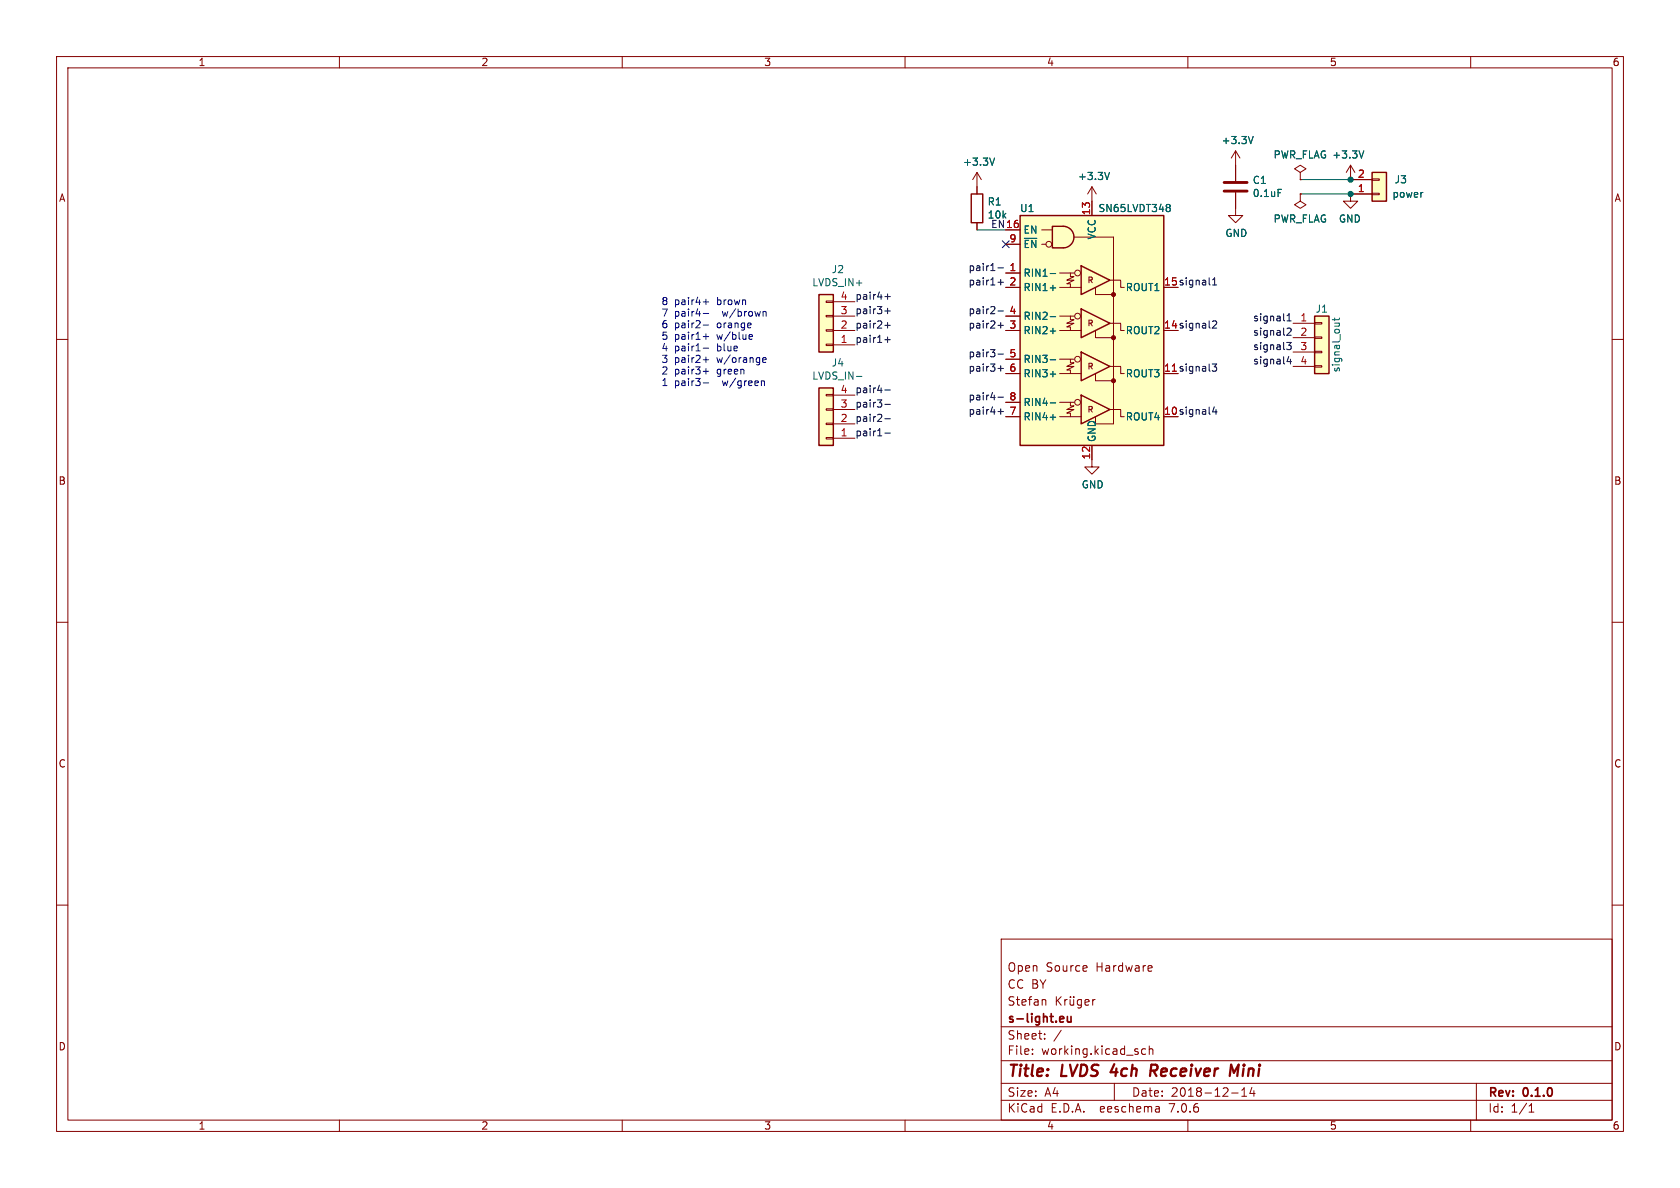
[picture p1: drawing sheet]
(kicad_sch (version 20230121) (generator eeschema)

 (paper "A4")

 (title_block
  (title "LVDS 4ch Receiver Mini")
  (date "2018-12-14")
  (rev "0.1.0")
  (company "s-light.eu")
  (comment 1 "Stefan Krüger")
  (comment 2 "CC BY")
  (comment 3 "Open Source Hardware"))

 (lib_symbols
  (symbol "Connector_Generic:Conn_01x02" (pin_names (offset 1.016) hide) (in_bom yes) (on_board yes)
   (property "Reference" "J" (at 0 2.54 0) (effects (font (size 1.27 1.27))))
   (property "Value" "Conn_01x02" (at 0 -5.08 0) (effects (font (size 1.27 1.27))))
   (property "Footprint" "" (at 0 0 0) (effects (font (size 1.27 1.27)) hide))
   (property "Datasheet" "~" (at 0 0 0) (effects (font (size 1.27 1.27)) hide))
   (symbol "Conn_01x02_1_1"
    (rectangle (start -1.27 -2.413) (end 0 -2.667) (stroke (width 0.1524) (type default)) (fill (type none)))
    (rectangle (start -1.27 0.127) (end 0 -0.127) (stroke (width 0.1524) (type default)) (fill (type none)))
    (rectangle (start -1.27 1.27) (end 1.27 -3.81) (stroke (width 0.254) (type default)) (fill (type background)))
    (pin passive line (at -5.08 0 0) (length 3.81) (name "Pin_1" (effects (font (size 1.27 1.27)))) (number "1" (effects (font (size 1.27 1.27)))))
    (pin passive line (at -5.08 -2.54 0) (length 3.81) (name "Pin_2" (effects (font (size 1.27 1.27)))) (number "2" (effects (font (size 1.27 1.27)))))))
  (symbol "Connector_Generic:Conn_01x04" (pin_names (offset 1.016) hide) (in_bom yes) (on_board yes)
   (property "Reference" "J" (at 0 5.08 0) (effects (font (size 1.27 1.27))))
   (property "Value" "Conn_01x04" (at 0 -7.62 0) (effects (font (size 1.27 1.27))))
   (property "Footprint" "" (at 0 0 0) (effects (font (size 1.27 1.27)) hide))
   (property "Datasheet" "~" (at 0 0 0) (effects (font (size 1.27 1.27)) hide))
   (symbol "Conn_01x04_1_1"
    (rectangle (start -1.27 -4.953) (end 0 -5.207) (stroke (width 0.1524) (type default)) (fill (type none)))
    (rectangle (start -1.27 -2.413) (end 0 -2.667) (stroke (width 0.1524) (type default)) (fill (type none)))
    (rectangle (start -1.27 0.127) (end 0 -0.127) (stroke (width 0.1524) (type default)) (fill (type none)))
    (rectangle (start -1.27 2.667) (end 0 2.413) (stroke (width 0.1524) (type default)) (fill (type none)))
    (rectangle (start -1.27 3.81) (end 1.27 -6.35) (stroke (width 0.254) (type default)) (fill (type background)))
    (pin passive line (at -5.08 2.54 0) (length 3.81) (name "Pin_1" (effects (font (size 1.27 1.27)))) (number "1" (effects (font (size 1.27 1.27)))))
    (pin passive line (at -5.08 0 0) (length 3.81) (name "Pin_2" (effects (font (size 1.27 1.27)))) (number "2" (effects (font (size 1.27 1.27)))))
    (pin passive line (at -5.08 -2.54 0) (length 3.81) (name "Pin_3" (effects (font (size 1.27 1.27)))) (number "3" (effects (font (size 1.27 1.27)))))
    (pin passive line (at -5.08 -5.08 0) (length 3.81) (name "Pin_4" (effects (font (size 1.27 1.27)))) (number "4" (effects (font (size 1.27 1.27)))))))
  (symbol "Device:C" (pin_numbers hide) (pin_names (offset 0.254)) (in_bom yes) (on_board yes)
   (property "Reference" "C" (at 0.635 2.54 0) (effects (font (size 1.27 1.27)) (justify left)))
   (property "Value" "C" (at 0.635 -2.54 0) (effects (font (size 1.27 1.27)) (justify left)))
   (property "Footprint" "" (at 0.9652 -3.81 0) (effects (font (size 1.27 1.27)) hide))
   (property "Datasheet" "~" (at 0 0 0) (effects (font (size 1.27 1.27)) hide))
   (symbol "C_0_1"
    (polyline (pts (xy -2.032 -0.762) (xy 2.032 -0.762)) (stroke (width 0.508) (type default)) (fill (type none)))
    (polyline (pts (xy -2.032 0.762) (xy 2.032 0.762)) (stroke (width 0.508) (type default)) (fill (type none))))
   (symbol "C_1_1"
    (pin passive line (at 0 3.81 270) (length 2.794) (name "~" (effects (font (size 1.27 1.27)))) (number "1" (effects (font (size 1.27 1.27)))))
    (pin passive line (at 0 -3.81 90) (length 2.794) (name "~" (effects (font (size 1.27 1.27)))) (number "2" (effects (font (size 1.27 1.27)))))))
  (symbol "Device:R" (pin_numbers hide) (pin_names (offset 0)) (in_bom yes) (on_board yes)
   (property "Reference" "R" (at 2.032 0 90) (effects (font (size 1.27 1.27))))
   (property "Value" "R" (at 0 0 90) (effects (font (size 1.27 1.27))))
   (property "Footprint" "" (at -1.778 0 90) (effects (font (size 1.27 1.27)) hide))
   (property "Datasheet" "~" (at 0 0 0) (effects (font (size 1.27 1.27)) hide))
   (symbol "R_0_1"
    (rectangle (start -1.016 -2.54) (end 1.016 2.54) (stroke (width 0.254) (type default)) (fill (type none))))
   (symbol "R_1_1"
    (pin passive line (at 0 3.81 270) (length 1.27) (name "~" (effects (font (size 1.27 1.27)))) (number "1" (effects (font (size 1.27 1.27)))))
    (pin passive line (at 0 -3.81 90) (length 1.27) (name "~" (effects (font (size 1.27 1.27)))) (number "2" (effects (font (size 1.27 1.27)))))))
  (symbol "power:GND" (power) (pin_names (offset 0)) (in_bom yes) (on_board yes)
   (property "Reference" "#PWR" (at 0 -6.35 0) (effects (font (size 1.27 1.27)) hide))
   (property "Value" "GND" (at 0 -3.81 0) (effects (font (size 1.27 1.27))))
   (property "Footprint" "" (at 0 0 0) (effects (font (size 1.27 1.27)) hide))
   (property "Datasheet" "" (at 0 0 0) (effects (font (size 1.27 1.27)) hide))
   (symbol "GND_0_1"
    (polyline (pts (xy 0 0) (xy 0 -1.27) (xy 1.27 -1.27) (xy 0 -2.54) (xy -1.27 -1.27) (xy 0 -1.27)) (stroke (width 0) (type default)) (fill (type none))))
   (symbol "GND_1_1"
    (pin power_in line (at 0 0 270) (length 0) hide (name "GND" (effects (font (size 1.27 1.27)))) (number "1" (effects (font (size 1.27 1.27)))))))
  (symbol "power:PWR_FLAG" (power) (pin_numbers hide) (pin_names (offset 0) hide) (in_bom yes) (on_board yes)
   (property "Reference" "#FLG" (at 0 1.905 0) (effects (font (size 1.27 1.27)) hide))
   (property "Value" "PWR_FLAG" (at 0 3.81 0) (effects (font (size 1.27 1.27))))
   (property "Footprint" "" (at 0 0 0) (effects (font (size 1.27 1.27)) hide))
   (property "Datasheet" "~" (at 0 0 0) (effects (font (size 1.27 1.27)) hide))
   (symbol "PWR_FLAG_0_0"
    (pin power_out line (at 0 0 90) (length 0) (name "pwr" (effects (font (size 1.27 1.27)))) (number "1" (effects (font (size 1.27 1.27))))))
   (symbol "PWR_FLAG_0_1"
    (polyline (pts (xy 0 0) (xy 0 1.27) (xy -1.016 1.905) (xy 0 2.54) (xy 1.016 1.905) (xy 0 1.27)) (stroke (width 0) (type default)) (fill (type none)))))
  (symbol "receiver_mini-rescue:+3.3V-power" (power) (pin_names (offset 0)) (in_bom yes) (on_board yes)
   (property "Reference" "#PWR" (at 0 -3.81 0) (effects (font (size 1.27 1.27)) hide))
   (property "Value" "+3.3V-power" (at 0 3.556 0) (effects (font (size 1.27 1.27))))
   (property "Footprint" "" (at 0 0 0) (effects (font (size 1.27 1.27)) hide))
   (property "Datasheet" "" (at 0 0 0) (effects (font (size 1.27 1.27)) hide))
   (symbol "+3.3V-power_0_1"
    (polyline (pts (xy -0.762 1.27) (xy 0 2.54)) (stroke (width 0) (type solid)) (fill (type none)))
    (polyline (pts (xy 0 0) (xy 0 2.54)) (stroke (width 0) (type solid)) (fill (type none)))
    (polyline (pts (xy 0 2.54) (xy 0.762 1.27)) (stroke (width 0) (type solid)) (fill (type none))))
   (symbol "+3.3V-power_1_1"
    (pin power_in line (at 0 0 90) (length 0) hide (name "+3V3" (effects (font (size 1.27 1.27)))) (number "1" (effects (font (size 1.27 1.27)))))))
  (symbol "receiver_mini-rescue:SN65LVDT348-Interface" (in_bom yes) (on_board yes)
   (property "Reference" "U" (at -12.7 21.59 0) (effects (font (size 1.27 1.27)) (justify left)))
   (property "Value" "Interface_SN65LVDT348" (at 1.27 21.59 0) (effects (font (size 1.27 1.27)) (justify left)))
   (property "Footprint" "Package_SO:SOIC-16_3.9x9.9mm_P1.27mm" (at 2.54 -22.86 0) (effects (font (size 1.27 1.27)) hide))
   (property "Datasheet" "" (at 1.27 -7.62 0) (effects (font (size 1.27 1.27)) hide))
   (symbol "SN65LVDT348-Interface_0_1"
    (polyline (pts (xy -3.175 -12.7) (xy -5.715 -12.7)) (stroke (width 0) (type solid)) (fill (type none)))
    (polyline (pts (xy -3.175 -5.08) (xy -5.715 -5.08)) (stroke (width 0) (type solid)) (fill (type none)))
    (polyline (pts (xy -3.175 2.54) (xy -5.715 2.54)) (stroke (width 0) (type solid)) (fill (type none)))
    (polyline (pts (xy -3.175 10.16) (xy -5.715 10.16)) (stroke (width 0) (type solid)) (fill (type none)))
    (polyline (pts (xy -1.905 -15.24) (xy -5.715 -15.24)) (stroke (width 0) (type solid)) (fill (type none)))
    (polyline (pts (xy -1.905 -7.62) (xy -5.715 -7.62)) (stroke (width 0) (type solid)) (fill (type none)))
    (polyline (pts (xy -1.905 0) (xy -5.715 0)) (stroke (width 0) (type solid)) (fill (type none)))
    (polyline (pts (xy -1.905 7.62) (xy -5.715 7.62)) (stroke (width 0) (type solid)) (fill (type none)))
    (polyline (pts (xy 3.175 -13.97) (xy 5.08 -13.97) (xy 5.08 -15.24) (xy 5.715 -15.24)) (stroke (width 0) (type solid)) (fill (type none)))
    (polyline (pts (xy 3.175 -6.35) (xy 5.08 -6.35) (xy 5.08 -7.62) (xy 5.715 -7.62)) (stroke (width 0) (type solid)) (fill (type none)))
    (polyline (pts (xy 3.175 1.27) (xy 5.08 1.27) (xy 5.08 0) (xy 5.715 0)) (stroke (width 0) (type solid)) (fill (type none)))
    (polyline (pts (xy 3.175 8.89) (xy 5.08 8.89) (xy 5.08 7.62) (xy 5.715 7.62)) (stroke (width 0) (type solid)) (fill (type none)))
    (polyline (pts (xy -3.81 -12.7) (xy -3.81 -13.335) (xy -3.175 -13.335) (xy -4.445 -13.97) (xy -3.175 -13.97) (xy -4.445 -14.605) (xy -3.81 -14.605) (xy -3.81 -15.24)) (stroke (width 0) (type solid)) (fill (type none)))
    (polyline (pts (xy -3.81 -5.08) (xy -3.81 -5.715) (xy -3.175 -5.715) (xy -4.445 -6.35) (xy -3.175 -6.35) (xy -4.445 -6.985) (xy -3.81 -6.985) (xy -3.81 -7.62)) (stroke (width 0) (type solid)) (fill (type none)))
    (polyline (pts (xy -3.81 2.54) (xy -3.81 1.905) (xy -3.175 1.905) (xy -4.445 1.27) (xy -3.175 1.27) (xy -4.445 0.635) (xy -3.81 0.635) (xy -3.81 0)) (stroke (width 0) (type solid)) (fill (type none)))
    (polyline (pts (xy -3.81 10.16) (xy -3.81 9.525) (xy -3.175 9.525) (xy -4.445 8.89) (xy -3.175 8.89) (xy -4.445 8.255) (xy -3.81 8.255) (xy -3.81 7.62)) (stroke (width 0) (type solid)) (fill (type none))))
   (symbol "SN65LVDT348-Interface_1_0"
    (rectangle (start -12.7 20.32) (end 12.7 -20.32) (stroke (width 0.254) (type solid)) (fill (type background)))
    (circle (center -2.54 -12.7) (radius 0.508) (stroke (width 0) (type solid)) (fill (type none)))
    (circle (center -2.54 -5.08) (radius 0.508) (stroke (width 0) (type solid)) (fill (type none)))
    (circle (center -2.54 2.54) (radius 0.508) (stroke (width 0) (type solid)) (fill (type none)))
    (circle (center -2.54 10.16) (radius 0.508) (stroke (width 0) (type solid)) (fill (type none)))
    (polyline (pts (xy 0.635 -15.24) (xy 0.635 -16.51) (xy 3.81 -16.51)) (stroke (width 0) (type solid)) (fill (type none)))
    (polyline (pts (xy 0.635 -7.62) (xy 0.635 -8.89) (xy 3.81 -8.89)) (stroke (width 0) (type solid)) (fill (type none)))
    (polyline (pts (xy 0.635 0) (xy 0.635 -1.27) (xy 3.81 -1.27)) (stroke (width 0) (type solid)) (fill (type none)))
    (polyline (pts (xy 0.635 7.62) (xy 0.635 6.35) (xy 3.81 6.35)) (stroke (width 0) (type solid)) (fill (type none)))
    (polyline (pts (xy 3.81 16.51) (xy 3.81 8.255) (xy 3.81 -16.51)) (stroke (width 0) (type solid)) (fill (type none)))
    (circle (center 3.81 -8.89) (radius 0.3556) (stroke (width 0) (type solid)) (fill (type outline)))
    (circle (center 3.81 -1.27) (radius 0.3556) (stroke (width 0) (type solid)) (fill (type outline)))
    (circle (center 3.81 6.35) (radius 0.3556) (stroke (width 0) (type solid)) (fill (type outline)))
    (text "R" (at -0.254 -13.97 0) (effects (font (size 1.016 1.016))))
    (text "R" (at -0.254 -6.35 0) (effects (font (size 1.016 1.016))))
    (text "R" (at -0.254 1.27 0) (effects (font (size 1.016 1.016))))
    (text "R" (at -0.254 8.89 0) (effects (font (size 1.016 1.016)))))
   (symbol "SN65LVDT348-Interface_1_1"
    (circle (center -7.62 15.24) (radius 0.508) (stroke (width 0) (type solid)) (fill (type none)))
    (arc (start -5.08 14.605) (mid -3.1833 16.51) (end -5.08 18.415) (stroke (width 0.254) (type solid)) (fill (type none)))
    (polyline (pts (xy -8.89 15.24) (xy -8.128 15.24)) (stroke (width 0) (type solid)) (fill (type none)))
    (polyline (pts (xy -8.89 17.78) (xy -6.985 17.78)) (stroke (width 0) (type solid)) (fill (type none)))
    (polyline (pts (xy -5.08 18.415) (xy -6.985 18.415) (xy -6.985 14.605) (xy -5.08 14.605)) (stroke (width 0.254) (type solid)) (fill (type none)))
    (polyline (pts (xy -1.905 -11.43) (xy -1.905 -16.51) (xy 3.175 -13.97) (xy -1.905 -11.43)) (stroke (width 0.254) (type solid)) (fill (type none)))
    (polyline (pts (xy -1.905 -3.81) (xy -1.905 -8.89) (xy 3.175 -6.35) (xy -1.905 -3.81)) (stroke (width 0.254) (type solid)) (fill (type none)))
    (polyline (pts (xy -1.905 3.81) (xy -1.905 -1.27) (xy 3.175 1.27) (xy -1.905 3.81)) (stroke (width 0.254) (type solid)) (fill (type none)))
    (polyline (pts (xy -1.905 11.43) (xy -1.905 6.35) (xy 3.175 8.89) (xy -1.905 11.43)) (stroke (width 0.254) (type solid)) (fill (type none)))
    (polyline (pts (xy 3.81 16.51) (xy -1.905 16.51) (xy -2.54 16.51) (xy -3.175 16.51)) (stroke (width 0) (type solid)) (fill (type none)))
    (pin input line (at -15.24 10.16 0) (length 2.54) (name "RIN1-" (effects (font (size 1.27 1.27)))) (number "1" (effects (font (size 1.27 1.27)))))
    (pin output line (at 15.24 -15.24 180) (length 2.54) (name "ROUT4" (effects (font (size 1.27 1.27)))) (number "10" (effects (font (size 1.27 1.27)))))
    (pin output line (at 15.24 -7.62 180) (length 2.54) (name "ROUT3" (effects (font (size 1.27 1.27)))) (number "11" (effects (font (size 1.27 1.27)))))
    (pin power_in line (at 0 -22.86 90) (length 2.54) (name "GND" (effects (font (size 1.27 1.27)))) (number "12" (effects (font (size 1.27 1.27)))))
    (pin power_in line (at 0 22.86 270) (length 2.54) (name "VCC" (effects (font (size 1.27 1.27)))) (number "13" (effects (font (size 1.27 1.27)))))
    (pin output line (at 15.24 0 180) (length 2.54) (name "ROUT2" (effects (font (size 1.27 1.27)))) (number "14" (effects (font (size 1.27 1.27)))))
    (pin output line (at 15.24 7.62 180) (length 2.54) (name "ROUT1" (effects (font (size 1.27 1.27)))) (number "15" (effects (font (size 1.27 1.27)))))
    (pin input line (at -15.24 17.78 0) (length 2.54) (name "EN" (effects (font (size 1.27 1.27)))) (number "16" (effects (font (size 1.27 1.27)))))
    (pin input line (at -15.24 7.62 0) (length 2.54) (name "RIN1+" (effects (font (size 1.27 1.27)))) (number "2" (effects (font (size 1.27 1.27)))))
    (pin input line (at -15.24 0 0) (length 2.54) (name "RIN2+" (effects (font (size 1.27 1.27)))) (number "3" (effects (font (size 1.27 1.27)))))
    (pin input line (at -15.24 2.54 0) (length 2.54) (name "RIN2-" (effects (font (size 1.27 1.27)))) (number "4" (effects (font (size 1.27 1.27)))))
    (pin input line (at -15.24 -5.08 0) (length 2.54) (name "RIN3-" (effects (font (size 1.27 1.27)))) (number "5" (effects (font (size 1.27 1.27)))))
    (pin input line (at -15.24 -7.62 0) (length 2.54) (name "RIN3+" (effects (font (size 1.27 1.27)))) (number "6" (effects (font (size 1.27 1.27)))))
    (pin input line (at -15.24 -15.24 0) (length 2.54) (name "RIN4+" (effects (font (size 1.27 1.27)))) (number "7" (effects (font (size 1.27 1.27)))))
    (pin input line (at -15.24 -12.7 0) (length 2.54) (name "RIN4-" (effects (font (size 1.27 1.27)))) (number "8" (effects (font (size 1.27 1.27)))))
    (pin input line (at -15.24 15.24 0) (length 2.54) (name "~{EN}" (effects (font (size 1.27 1.27)))) (number "9" (effects (font (size 1.27 1.27))))))))

 (junction (at 238.76 31.75) (diameter 0) (color 0 0 0 0))
 (junction (at 238.76 34.29) (diameter 0) (color 0 0 0 0))

 (no_connect (at 177.8 43.18))

 (wire (pts (xy 229.87 34.29) (xy 238.76 34.29)) (stroke (width 0) (type default)))
 (wire (pts (xy 172.72 40.64) (xy 177.8 40.64)) (stroke (width 0) (type default)))
 (wire (pts (xy 229.87 31.75) (xy 238.76 31.75)) (stroke (width 0) (type default)))

 (text "8 pair4+ brown\n7 pair4-  w/brown\n6 pair2- orange\n5 pair1+ w/blue\n4 pair1- blue\n3 pair2+ w/orange\n2 pair3+ green\n1 pair3-  w/green" (at 116.84 68.58 0) (effects (font (size 1.27 1.27)) (justify left bottom)))

 (label "pair3+" (at 151.13 55.88 0) (effects (font (size 1.27 1.27)) (justify left bottom)))
 (label "pair4-" (at 151.13 69.85 0) (effects (font (size 1.27 1.27)) (justify left bottom)))
 (label "pair1+" (at 151.13 60.96 0) (effects (font (size 1.27 1.27)) (justify left bottom)))
 (label "signal2" (at 228.6 59.69 180) (effects (font (size 1.27 1.27)) (justify right bottom)))
 (label "pair4-" (at 177.8 71.12 180) (effects (font (size 1.27 1.27)) (justify right bottom)))
 (label "signal3" (at 228.6 62.23 180) (effects (font (size 1.27 1.27)) (justify right bottom)))
 (label "pair1+" (at 177.8 50.8 180) (effects (font (size 1.27 1.27)) (justify right bottom)))
 (label "pair1-" (at 177.8 48.26 180) (effects (font (size 1.27 1.27)) (justify right bottom)))
 (label "pair1-" (at 151.13 77.47 0) (effects (font (size 1.27 1.27)) (justify left bottom)))
 (label "signal1" (at 228.6 57.15 180) (effects (font (size 1.27 1.27)) (justify right bottom)))
 (label "pair3-" (at 151.13 72.39 0) (effects (font (size 1.27 1.27)) (justify left bottom)))
 (label "pair2+" (at 151.13 58.42 0) (effects (font (size 1.27 1.27)) (justify left bottom)))
 (label "pair4+" (at 177.8 73.66 180) (effects (font (size 1.27 1.27)) (justify right bottom)))
 (label "pair3-" (at 177.8 63.5 180) (effects (font (size 1.27 1.27)) (justify right bottom)))
 (label "pair4+" (at 151.13 53.34 0) (effects (font (size 1.27 1.27)) (justify left bottom)))
 (label "signal4" (at 208.28 73.66 0) (effects (font (size 1.27 1.27)) (justify left bottom)))
 (label "signal3" (at 208.28 66.04 0) (effects (font (size 1.27 1.27)) (justify left bottom)))
 (label "signal4" (at 228.6 64.77 180) (effects (font (size 1.27 1.27)) (justify right bottom)))
 (label "pair2-" (at 151.13 74.93 0) (effects (font (size 1.27 1.27)) (justify left bottom)))
 (label "pair2+" (at 177.8 58.42 180) (effects (font (size 1.27 1.27)) (justify right bottom)))
 (label "pair3+" (at 177.8 66.04 180) (effects (font (size 1.27 1.27)) (justify right bottom)))
 (label "EN" (at 177.8 40.64 180) (effects (font (size 1.27 1.27)) (justify right bottom)))
 (label "pair2-" (at 177.8 55.88 180) (effects (font (size 1.27 1.27)) (justify right bottom)))
 (label "signal2" (at 208.28 58.42 0) (effects (font (size 1.27 1.27)) (justify left bottom)))
 (label "signal1" (at 208.28 50.8 0) (effects (font (size 1.27 1.27)) (justify left bottom)))

 (symbol (lib_id "Connector_Generic:Conn_01x04") (at 146.05 58.42 180) (unit 1) (in_bom yes) (on_board yes) (dnp no)
  (property "Reference" "J2" (at 148.1328 47.625 0) (effects (font (size 1.27 1.27))))
  (property "Value" "LVDS_IN+" (at 148.1328 49.9364 0) (effects (font (size 1.27 1.27))))
  (property "Footprint" "Connector_PinHeader_2.54mm:PinHeader_1x04_P2.54mm_Vertical" (at 146.05 58.42 0) (effects (font (size 1.27 1.27)) hide))
  (property "Datasheet" "~" (at 146.05 58.42 0) (effects (font (size 1.27 1.27)) hide)) (pin "1") (pin "2") (pin "3") (pin "4"))

 (symbol (lib_id "Connector_Generic:Conn_01x02") (at 243.84 34.29 0) (mirror x) (unit 1) (in_bom yes) (on_board yes) (dnp no)
  (property "Reference" "J3" (at 247.65 31.75 0) (effects (font (size 1.27 1.27))))
  (property "Value" "power" (at 248.92 34.29 0) (effects (font (size 1.27 1.27))))
  (property "Footprint" "Connector_PinHeader_2.54mm:PinHeader_1x02_P2.54mm_Vertical" (at 243.84 34.29 0) (effects (font (size 1.27 1.27)) hide))
  (property "Datasheet" "~" (at 243.84 34.29 0) (effects (font (size 1.27 1.27)) hide)) (pin "1") (pin "2"))

 (symbol (lib_id "power:PWR_FLAG") (at 229.87 34.29 0) (mirror x) (unit 1) (in_bom yes) (on_board yes) (dnp no)
  (property "Reference" "#FLG0101" (at 229.87 36.195 0) (effects (font (size 1.27 1.27)) hide))
  (property "Value" "PWR_FLAG" (at 229.87 38.6842 0) (effects (font (size 1.27 1.27))))
  (property "Footprint" "" (at 229.87 34.29 0) (effects (font (size 1.27 1.27)) hide))
  (property "Datasheet" "~" (at 229.87 34.29 0) (effects (font (size 1.27 1.27)) hide)) (pin "1"))

 (symbol (lib_id "receiver_mini-rescue:+3.3V-power") (at 172.72 33.02 0) (unit 1) (in_bom yes) (on_board yes) (dnp no)
  (property "Reference" "#PWR0101" (at 172.72 36.83 0) (effects (font (size 1.27 1.27)) hide))
  (property "Value" "+3.3V" (at 173.101 28.6258 0) (effects (font (size 1.27 1.27))))
  (property "Footprint" "" (at 172.72 33.02 0) (effects (font (size 1.27 1.27)) hide))
  (property "Datasheet" "" (at 172.72 33.02 0) (effects (font (size 1.27 1.27)) hide)) (pin "1"))

 (symbol (lib_id "Device:R") (at 172.72 36.83 0) (unit 1) (in_bom yes) (on_board yes) (dnp no)
  (property "Reference" "R1" (at 174.498 35.6616 0) (effects (font (size 1.27 1.27)) (justify left)))
  (property "Value" "10k" (at 174.498 37.973 0) (effects (font (size 1.27 1.27)) (justify left)))
  (property "Footprint" "Resistor_SMD:R_0603_1608Metric_Pad1.05x0.95mm_HandSolder" (at 170.942 36.83 90) (effects (font (size 1.27 1.27)) hide))
  (property "Datasheet" "~" (at 172.72 36.83 0) (effects (font (size 1.27 1.27)) hide)) (pin "1") (pin "2"))

 (symbol (lib_id "power:PWR_FLAG") (at 229.87 31.75 0) (mirror y) (unit 1) (in_bom yes) (on_board yes) (dnp no)
  (property "Reference" "#FLG0102" (at 229.87 29.845 0) (effects (font (size 1.27 1.27)) hide))
  (property "Value" "PWR_FLAG" (at 229.87 27.3558 0) (effects (font (size 1.27 1.27))))
  (property "Footprint" "" (at 229.87 31.75 0) (effects (font (size 1.27 1.27)) hide))
  (property "Datasheet" "~" (at 229.87 31.75 0) (effects (font (size 1.27 1.27)) hide)) (pin "1"))

 (symbol (lib_id "Connector_Generic:Conn_01x04") (at 146.05 74.93 180) (unit 1) (in_bom yes) (on_board yes) (dnp no)
  (property "Reference" "J4" (at 148.1328 64.135 0) (effects (font (size 1.27 1.27))))
  (property "Value" "LVDS_IN-" (at 148.1328 66.4464 0) (effects (font (size 1.27 1.27))))
  (property "Footprint" "Connector_PinHeader_2.54mm:PinHeader_1x04_P2.54mm_Vertical" (at 146.05 74.93 0) (effects (font (size 1.27 1.27)) hide))
  (property "Datasheet" "~" (at 146.05 74.93 0) (effects (font (size 1.27 1.27)) hide)) (pin "1") (pin "2") (pin "3") (pin "4"))

 (symbol (lib_id "receiver_mini-rescue:SN65LVDT348-Interface") (at 193.04 58.42 0) (unit 1) (in_bom yes) (on_board yes) (dnp no)
  (property "Reference" "U1" (at 181.61 36.83 0) (effects (font (size 1.27 1.27))))
  (property "Value" "SN65LVDT348" (at 200.66 36.83 0) (effects (font (size 1.27 1.27))))
  (property "Footprint" "Package_SO:SOIC-16_3.9x9.9mm_P1.27mm" (at 195.58 81.28 0) (effects (font (size 1.27 1.27)) hide))
  (property "Datasheet" "http://www.ti.com/lit/ds/symlink/sn65lvdt348.pdf" (at 194.31 66.04 0) (effects (font (size 1.27 1.27)) hide)) (pin "1") (pin "10") (pin "11") (pin "12") (pin "13") (pin "14") (pin "15") (pin "16") (pin "2") (pin "3") (pin "4") (pin "5") (pin "6") (pin "7") (pin "8") (pin "9"))

 (symbol (lib_id "power:GND") (at 193.04 81.28 0) (unit 1) (in_bom yes) (on_board yes) (dnp no)
  (property "Reference" "#PWR02" (at 193.04 87.63 0) (effects (font (size 1.27 1.27)) hide))
  (property "Value" "GND" (at 193.167 85.6742 0) (effects (font (size 1.27 1.27))))
  (property "Footprint" "" (at 193.04 81.28 0) (effects (font (size 1.27 1.27)) hide))
  (property "Datasheet" "" (at 193.04 81.28 0) (effects (font (size 1.27 1.27)) hide)) (pin "1"))

 (symbol (lib_id "receiver_mini-rescue:+3.3V-power") (at 193.04 35.56 0) (unit 1) (in_bom yes) (on_board yes) (dnp no)
  (property "Reference" "#PWR01" (at 193.04 39.37 0) (effects (font (size 1.27 1.27)) hide))
  (property "Value" "+3.3V" (at 193.421 31.1658 0) (effects (font (size 1.27 1.27))))
  (property "Footprint" "" (at 193.04 35.56 0) (effects (font (size 1.27 1.27)) hide))
  (property "Datasheet" "" (at 193.04 35.56 0) (effects (font (size 1.27 1.27)) hide)) (pin "1"))

 (symbol (lib_id "Device:C") (at 218.44 33.02 0) (unit 1) (in_bom yes) (on_board yes) (dnp no)
  (property "Reference" "C1" (at 221.361 31.8516 0) (effects (font (size 1.27 1.27)) (justify left)))
  (property "Value" "0.1uF" (at 221.361 34.163 0) (effects (font (size 1.27 1.27)) (justify left)))
  (property "Footprint" "Capacitor_SMD:C_0603_1608Metric_Pad1.05x0.95mm_HandSolder" (at 219.4052 36.83 0) (effects (font (size 1.27 1.27)) hide))
  (property "Datasheet" "~" (at 218.44 33.02 0) (effects (font (size 1.27 1.27)) hide)) (pin "1") (pin "2"))

 (symbol (lib_id "receiver_mini-rescue:+3.3V-power") (at 218.44 29.21 0) (unit 1) (in_bom yes) (on_board yes) (dnp no)
  (property "Reference" "#PWR03" (at 218.44 33.02 0) (effects (font (size 1.27 1.27)) hide))
  (property "Value" "+3.3V" (at 218.821 24.8158 0) (effects (font (size 1.27 1.27))))
  (property "Footprint" "" (at 218.44 29.21 0) (effects (font (size 1.27 1.27)) hide))
  (property "Datasheet" "" (at 218.44 29.21 0) (effects (font (size 1.27 1.27)) hide)) (pin "1"))

 (symbol (lib_id "power:GND") (at 218.44 36.83 0) (unit 1) (in_bom yes) (on_board yes) (dnp no)
  (property "Reference" "#PWR04" (at 218.44 43.18 0) (effects (font (size 1.27 1.27)) hide))
  (property "Value" "GND" (at 218.567 41.2242 0) (effects (font (size 1.27 1.27))))
  (property "Footprint" "" (at 218.44 36.83 0) (effects (font (size 1.27 1.27)) hide))
  (property "Datasheet" "" (at 218.44 36.83 0) (effects (font (size 1.27 1.27)) hide)) (pin "1"))

 (symbol (lib_id "Connector_Generic:Conn_01x04") (at 233.68 59.69 0) (unit 1) (in_bom yes) (on_board yes) (dnp no)
  (property "Reference" "J1" (at 233.68 54.61 0) (effects (font (size 1.27 1.27))))
  (property "Value" "signal_out" (at 236.22 60.96 90) (effects (font (size 1.27 1.27))))
  (property "Footprint" "Connector_PinHeader_2.54mm:PinHeader_1x04_P2.54mm_Vertical" (at 233.68 59.69 0) (effects (font (size 1.27 1.27)) hide))
  (property "Datasheet" "~" (at 233.68 59.69 0) (effects (font (size 1.27 1.27)) hide)) (pin "1") (pin "2") (pin "3") (pin "4"))

 (symbol (lib_id "power:GND") (at 238.76 34.29 0) (mirror y) (unit 1) (in_bom yes) (on_board yes) (dnp no)
  (property "Reference" "#PWR06" (at 238.76 40.64 0) (effects (font (size 1.27 1.27)) hide))
  (property "Value" "GND" (at 238.633 38.6842 0) (effects (font (size 1.27 1.27))))
  (property "Footprint" "" (at 238.76 34.29 0) (effects (font (size 1.27 1.27)) hide))
  (property "Datasheet" "" (at 238.76 34.29 0) (effects (font (size 1.27 1.27)) hide)) (pin "1"))

 (symbol (lib_id "receiver_mini-rescue:+3.3V-power") (at 238.76 31.75 0) (mirror y) (unit 1) (in_bom yes) (on_board yes) (dnp no)
  (property "Reference" "#PWR05" (at 238.76 35.56 0) (effects (font (size 1.27 1.27)) hide))
  (property "Value" "+3.3V" (at 238.379 27.3558 0) (effects (font (size 1.27 1.27))))
  (property "Footprint" "" (at 238.76 31.75 0) (effects (font (size 1.27 1.27)) hide))
  (property "Datasheet" "" (at 238.76 31.75 0) (effects (font (size 1.27 1.27)) hide)) (pin "1"))

 (sheet_instances (path "" (page "1"))))
